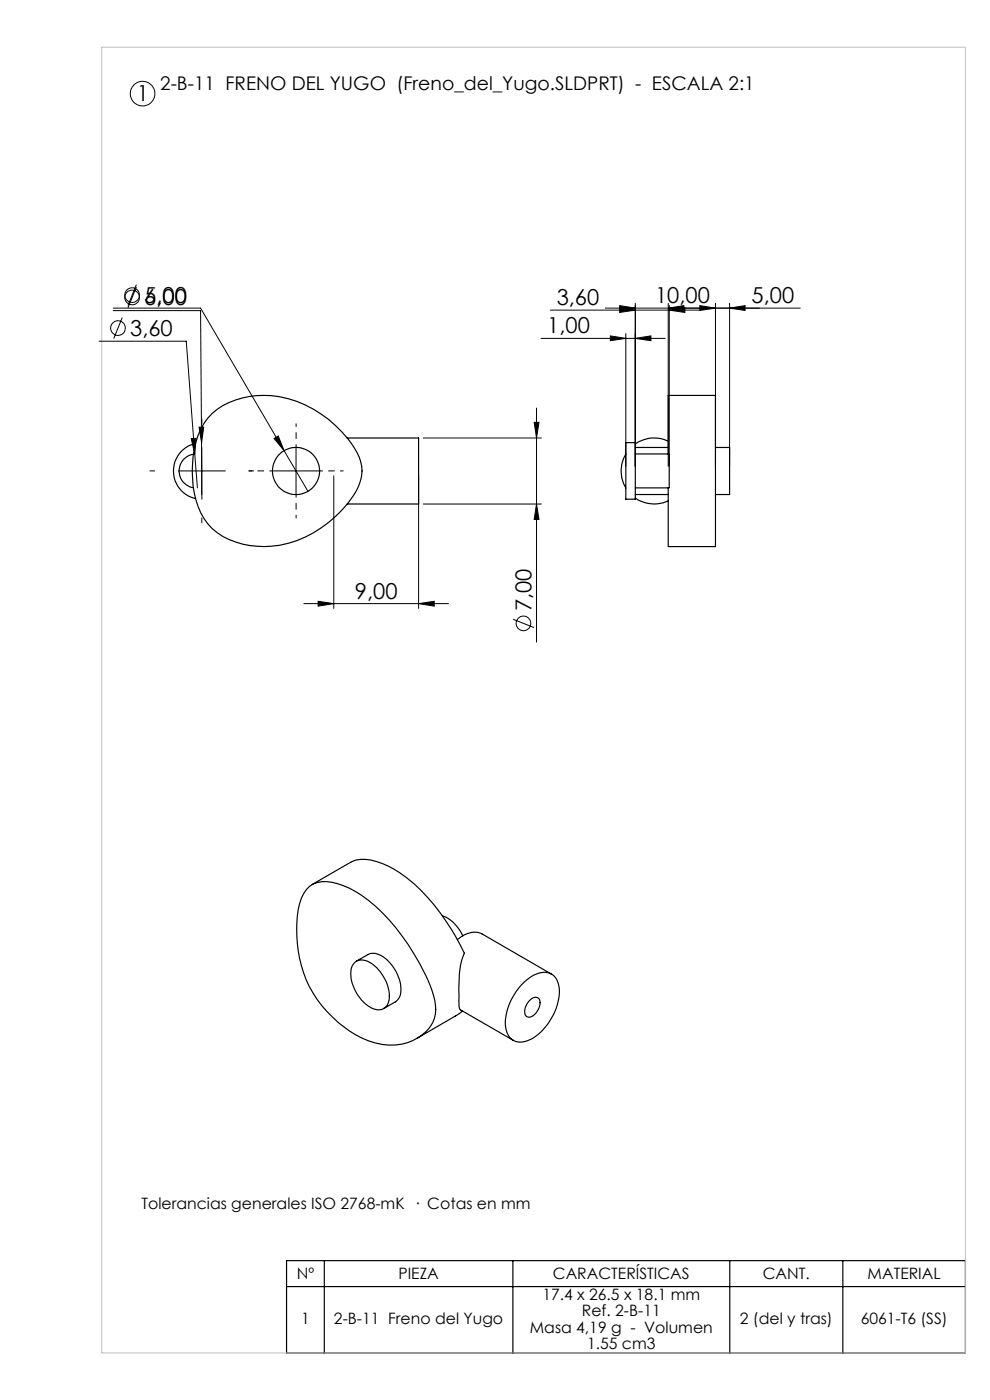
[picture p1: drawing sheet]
<svg xmlns="http://www.w3.org/2000/svg" width="210mm" height="297mm" viewBox="0 0 210 297" stroke-linecap="round" stroke-linejoin="round" font-family="sans-serif">
<g fill="none" stroke="#000" stroke-width=".21">
<path d="M21 72.4h18.5l1.8 23.9M24 65.4h18.5l17.8 30.2M24 65.9h18.5l.3 40M25.9 67.4l-1.8 4.4M28.9 60.4l-1.8 4.4M28.9 60.9l-1.8 4.4M114.8 71.8h26.3M116.8 65.8h31.5M129.5 71.3l3.3 .5-3.3 .5zM131.4 65.3l3.4 .5-3.4 .5zM131.4 64.8l3.4 .6-3.4 .5zM132.8 70.8v28.1"/>
<path d="M134.8 71.8l3.3-.5v1zM134.8 64.3v34.6M141.7 65.4l3.4-.6v1.1zM141.7 64.3v34.6M142 65.8l3.3-.5v1zM142 64.8v34.1M148.4 64.8l3.4 .6-3.4 .5zM151.8 64.3v34.6M154.8 65.4l3.2-.6v1.1zM154.8 64.3v34.6M169.8 65.4h-41.4M37.8 99.9h10"/>
<path d="M40.6 93.1l1-.1-.3 3.3zM41.3 96.3l.6 7.2M42.2 90.6h1l-.4 3.3zM42.8 94.9v10M57.8 99.9h10M58.1 93l.9-.5 1.3 3.1zM60.3 95.6l5 8.6M62.8 94.9v10M89.8 92.9h25M113.3 89.6h1l-.5 3.3zM113.8 86.6v49.6M70.8 100.9v28.2"/>
<path d="M88.8 100.9v28.2M89.8 106.9h25M113.8 106.9l.5 3.3h-1zM64.5 128.1h30.6M67.5 127.6l3.3 .5-3.3 .5zM88.8 128.1l3.3-.5v1zM108.8 131.4l4.5 1.7"/>
<circle cx="30.2" cy="19.9" r="2.6"/>
<circle cx="25" cy="69.6" r="1.55"/>
<circle cx="28" cy="63.1" r="1.55"/>
<circle cx="28" cy="62.6" r="1.55"/>
<circle cx="111.1" cy="132.2" r="1.55"/>
</g>
<g fill="none" stroke="#000" stroke-width=".25">
<path d="M41 96.4a3.6 3.6 0 0 0-3 3.5 3.6 3.6 0 0 0 3 3.6M41.5 94a6 6 0 0 0-4.7 5.9 6 6 0 0 0 4.7 5.9M45 87.7a17.6 17.6 0 0 1 16.2-3.1 24.5 24.5 0 0 1 15 12.4 8.4 8.4 0 0 1-1.3 8.2 24.3 24.3 0 0 1-17.4 10.7 16.9 16.9 0 0 1-12.5-3.7 15.6 15.6 0 0 1-4.1-10.7 20.2 20.2 0 0 1 2.4-11.7zM73.6 92.9h15.2v14h-15.1M132.8 93.9h2v12h-2zM132.8 96.3a7.1 7.1 0 0 0 0 7.2M134.8 96.3h6.9M134.8 94.9h6.9M141.7 83.9h10.1v32.1h-10.1v-12.5h.3v-7.1h-.3zM141.7 93.6a6.8 6.8 0 0 0-6.9 .6M151.8 94.9h3v10h-3M134.8 105.7a7.1 7.1 0 0 0 6.9 .6"/>
<path d="M134.8 103.5h6.9M134.8 104.9h6.9M65.6 188.1a6.4 6.4 0 0 1 6.1-.6 24.3 24.3 0 0 1 10.9 7.7 45.3 45.3 0 0 1 9.6 17 7 7 0 0 1-3.8 8.1 11.8 11.8 0 0 1-10.3 .5 24.8 24.8 0 0 1-15.1-25.1 12.3 12.3 0 0 1 1.9-6.9zM74.4 182.9a6.6 6.6 0 0 1 5.5-.1 24.3 24.3 0 0 1 10.8 7.6 51.1 51.1 0 0 1 7.8 11.8 22.1 22.1 0 0 0-1.1 9.5v1.8l.2 .7 11.3 6.5M74.4 182.9l-8.2 4.7M93.8 194.3a7.3 7.3 0 0 1 4.4 4.2M97 199.3a5 5 0 0 1 5.2-1.2l14.8 8.6M75.1 204.3a2.73 2.73 0 0 1 3.6 0 8.4 8.4 0 0 1 3.7 8.3 2.35 2.35 0 0 1-3.7 1.2 8.5 8.5 0 0 1-4.1-8.5zM75.6 203.9l2.5-1.4a3.1 3.1 0 0 1 3.5 .7 8.6 8.6 0 0 1 3.3 8l-.8 1.2-2.7 1.6M98.1 214.5l-1.4 1-8.3 4.8M111.2 208.3a5.4 5.4 0 0 1 5.5-1.8 4.4 4.4 0 0 1 1.9 5 12.3 12.3 0 0 1-6.4 9.2 3.2 3.2 0 0 1-4.9-2.7 12 12 0 0 1 3.9-9.7zM112.4 212.2a1.16 1.16 0 0 1 1.1-.7 1.16 1.16 0 0 1 1 .9 3.2 3.2 0 0 1-2.4 3.4 1.17 1.17 0 0 1-.8-1.7l.4-1z"/>
<path d="M60.8 267.4h144v19.6h-144zM60.8 272.9h144M68.8 267.4v19.6M108.8 267.4v19.6M154.8 267.4v19.6M178.8 267.4v19.6"/>
<circle cx="62.8" cy="99.9" r="5"/>
</g>
<path d="M57.8 99.9h-5M62.8 94.9v-5M67.8 99.9h5M62.8 104.9v5" fill="none" stroke="#000" stroke-width=".21" stroke-dasharray="15.2 1.3 1.3 1.3" stroke-dashoffset="14.6"/>
<path d="M32.8 99.9h-1M42.8 89.9v-1M52.8 99.9h1M42.8 109.9v1" fill="none" stroke="#000" stroke-width=".21" stroke-dasharray="15.2 1.3 1.3 1.3"/>
<path d="M21.6 10h183.2v277h-183.2z" fill="none" stroke="#c0c0c0" stroke-width=".21"/>
<g fill="#000">
<path d="M141.7 65.4l3.4-.6v1.1zM148.4 64.8l3.4 .6-3.4 .5z"/>
<path d="M142 65.8l3.3-.5v1zM131.4 65.3l3.4 .5-3.4 .5zM134.8 71.8l3.3-.5v1zM129.5 71.3l3.3 .5-3.3 .5z"/>
<path d="M58.1 93l2.2 2.6-1.3-3.1zM40.6 93.1l.7 3.2 .3-3.3zM42.2 90.6l.6 3.3 .4-3.3z"/>
<path d="M113.3 89.6h1l-.5 3.3zM113.8 106.9l.5 3.3h-1z"/>
<path d="M88.8 128.1l3.3-.5v1zM67.5 127.6l3.3 .5-3.3 .5zM154.8 65.4l3.2-.6v1.1zM131.4 64.8l3.4 .6-3.4 .5z"/>
</g>
<g font-size="4.7">
<text x="29" y="21.5">1</text>
<text x="30.6" y="64.3">5,00</text>
<text x="30.6" y="64.8">6,00</text>
<text x="118.1" y="64.7">3,60</text>
<text x="139" y="64.3">10,00</text>
<text x="159.4" y="64.3">5,00</text>
<text x="27.6" y="71.3">3,60</text>
<text x="116.1" y="70.7">1,00</text>
<text x="75.3" y="127">9,00</text>
<text x="112.8" y="129.7" transform="rotate(-90 112.8 129.7)">7,00</text>
</g>
<text font-size="4" x="34" y="19.1">2-B-11 FRENO DEL YUGO (Freno_del_Yugo.SLDPRT) - ESCALA 2:1</text>
<g font-size="3.3">
<text x="30" y="256.6">Tolerancias generales ISO 2768-mK · Cotas en mm</text>
<text x="63" y="271.4">Nº</text>
<text x="84.5" y="271.4">PIEZA</text>
<text x="115.1" y="275.7">17.4 x 26.5 x 18.1 mm</text>
<text x="117.3" y="271.4">CARACTERÍSTICAS</text>
<text x="161.8" y="271.4">CANT.</text>
<text x="184" y="271.4">MATERIAL</text>
<text x="63.9" y="280.9">1</text>
<text x="70.8" y="280.9">2-B-11 Freno del Yugo</text>
<text x="123.4" y="279.2">Ref. 2-B-11</text>
<text x="157" y="280.9">2 (del y tras)</text>
<text x="182.6" y="280.9">6061-T6 (SS)</text>
<text x="112.4" y="282.7">Masa 4,19 g - Volumen</text>
<text x="124.5" y="286.2">1.55 cm3</text>
</g>
</svg>
